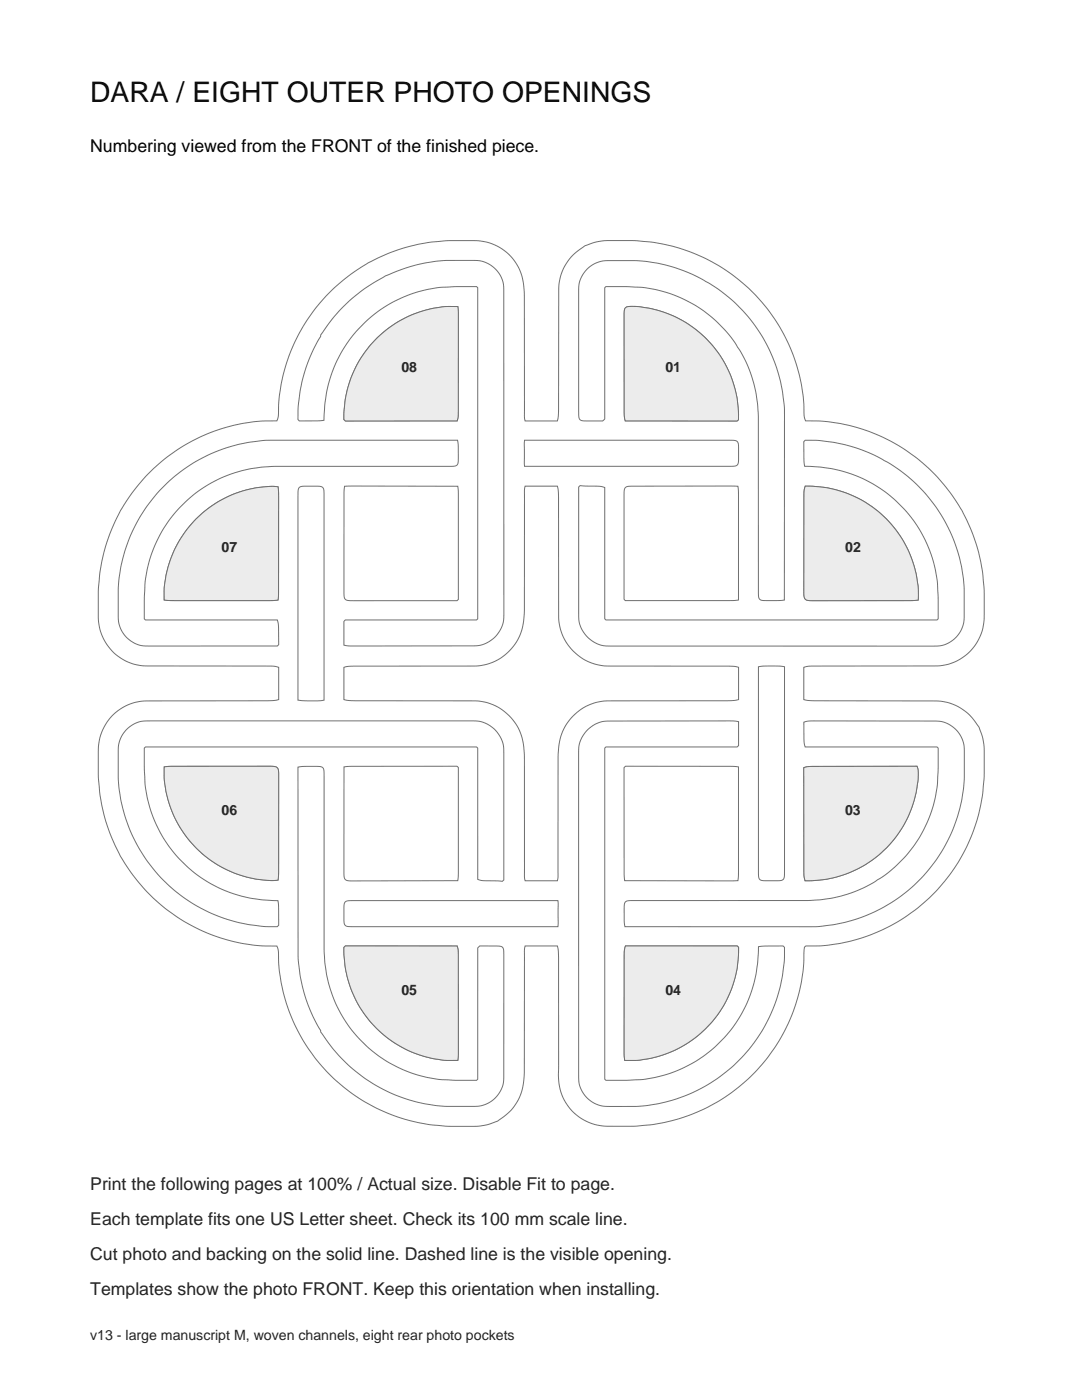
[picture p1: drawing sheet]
<svg xmlns="http://www.w3.org/2000/svg" width="216mm" height="279mm" viewBox="0 0 216 279" stroke-linecap="round" stroke-linejoin="round" font-family="sans-serif">
<g fill="none" stroke="#667373" stroke-width=".2">
<path d="M66.4 57.8a35.1 35.1 0 0 1 23.6-9.8h5.1a10 10 0 0 1 9.5 10.6v24.4l.2 1h6.4l.3-2.3v-24.2a9.9 9.9 0 0 1 10.8-9.5h4.3a35.2 35.2 0 0 1 33.9 35.3l.2 .7h2.2a35.1 35.1 0 0 1 33.5 34.4v5a9.8 9.8 0 0 1-10.1 9.5h-24.2l-1.7 .3v6.4l.2 .1 2.1 .2h23.5a9.9 9.9 0 0 1 10.2 10.7v4.4a35.2 35.2 0 0 1-32.8 33.8h-2.8l-.3 .2v.5a35.1 35.1 0 0 1-17.3 30.4 35.4 35.4 0 0 1-16.4 4.9h-5.8a10 10 0 0 1-9.5-11.3v-22.5l-.2-2-.1-.2h-6.4l-.2 1v24.2a10.3 10.3 0 0 1-5.7 9.9 11.3 11.3 0 0 1-5.1 .9h-4.4a35.2 35.2 0 0 1-33.9-35.3l-.2-.7h-2.2a35.1 35.1 0 0 1-33.5-34.6v-4.8a9.8 9.8 0 0 1 10.1-9.5h23.7l1.9-.2 .3-.1v-6.4l-1.6-.3h-24.9a9.8 9.8 0 0 1-9.5-10.1v-4.8a35.1 35.1 0 0 1 33.3-34h2.4l.2-.7a35.1 35.1 0 0 1 10.9-25.5zM117.2 53.7a5.8 5.8 0 0 1 4.2-1.7h5.2a31.2 31.2 0 0 1 29.9 30.8v37l-3.6 .1a1.38 1.38 0 0 1-1.4-.4l-.2-1.4v-35a26.1 26.1 0 0 0-4.3-14.1l-2-2.8a27.1 27.1 0 0 0-4.3-3.9 26.1 26.1 0 0 0-16.3-5.1h-3.5l-.2 .2v26.2l-.4 .4h-3.7l-.7-.1a1.02 1.02 0 0 1-.4-1.2v-25a5.6 5.6 0 0 1 1.7-4zM68.5 61.2a31 31 0 0 1 20.8-9.2h5.1a5.8 5.8 0 0 1 6.1 5.8v64.1a6.1 6.1 0 0 1-5.9 7h-24.4l-1.6-.1v-4.8l.3-.3h26.2l.2-.2v-66.1l-.2-.2h-3.7a25.9 25.9 0 0 0-18.7 7.3 26.3 26.3 0 0 0-8.1 19.4l-4.9 .1-.2-.3a31.4 31.4 0 0 1 3-13.8l.1-.4a28.3 28.3 0 0 1 5.9-8.3zM75.1 67.6a21.9 21.9 0 0 1 14.4-6.4h1.8l.1 .7v20.3l-.2 1.8h-22.3l-.3-.3a22.1 22.1 0 0 1 6.5-16.1zM124.8 61.4l.2-.1a19.4 19.4 0 0 1 11.6 2.9 22 22 0 0 1 10.8 19.6l-.3 .2h-22.3l-.2-1.6-.1-19.4 .1-1.1zM32.1 97.6l1.4-1.4a31.3 31.3 0 0 1 20.5-8.3h37.3l.2 3.6a1.16 1.16 0 0 1-.7 1.5l-36 .1a26.1 26.1 0 0 0-17.6 6.9 26 26 0 0 0-8.4 20v3.5l.2 .2h26.3l.2 .9 .1 4-.2 .3h-25.5a5.8 5.8 0 0 1-6.3-6.2v-5a31.1 31.1 0 0 1 8.5-20.1zM59.7 97.3l.7-.2 3.1-.1a1.01 1.01 0 0 1 1.2 1.3v41.4l-1.3 .2-3.3-.1-.6-.1v-41.4zM68.8 97h22.5l.2 1.7v20.9l-.3 .3h-20.7l-1.1-.1-.5-.2-.2-.4-.1-.9v-19.6zM104.7 87.9h41.9a.89 .89 0 0 1 .8 1.1v2.6a1.1 1.1 0 0 1-.2 1.1 1.1 1.1 0 0 1-1.1 .4h-41.4zM115.8 96.9l3.8 .1 1.1 .3v26.2l.2 .2h66.1l.2-.2v-3.6a26 26 0 0 0-8.6-20.1 26.2 26.2 0 0 0-18-6.7l-.2-1.2v-3.8l.3-.2a34.3 34.3 0 0 1 7.5 .8 31.3 31.3 0 0 1 24.2 29v5a5.8 5.8 0 0 1-5.8 6.2h-64.8a6.1 6.1 0 0 1-6.3-6.4v-25.3zM124.8 97.3l.4-.2 .8-.1h21.2l.2 1.7v21l-1.7 .2h-20.9l-.3-.3v-20.5l.1-1.3zM160.7 97a22 22 0 0 1 22.5 22.7l-1.6 .2h-19.8a1.15 1.15 0 0 1-1.4-1.5v-19.8z"/>
<path d="M39.1 103.6a21.4 21.4 0 0 1 16.4-6.4l.1 2-.1 20.5-1.6 .2-20.3-.1-.8-.1v-1.8a22.1 22.1 0 0 1 6.3-14.3zM68.6 133.2l2-.3h23.6a10.3 10.3 0 0 0 10.4-10.7v-24.2l.2-1h6.4l.2 2.1 .1 23.5a10.1 10.1 0 0 0 10.2 10.3h23.7l2 .3v6.4l-.3 .1-1.9 .2h-23.4a10.3 10.3 0 0 0-10.4 10.9v24.1l-.2 .9h-6.4l-.2-1v-23.3a10.9 10.9 0 0 0-3.9-9.4 9.8 9.8 0 0 0-6.4-2.2h-23.5l-1.9-.2-.3-.1zM151.3 133.1l2.6-.2 2.6 .2v41.4a1.1 1.1 0 0 1-.3 1.1 1.1 1.1 0 0 1-1.1 .2h-2.6a1.01 1.01 0 0 1-1.2-1.3zM25.3 145.6a5.5 5.5 0 0 1 4.1-1.7h64.9a6.1 6.1 0 0 1 6.2 6.4v25.3l-.3 .3-3.8-.1-1.1-.3v-26.2l-.2-.2h-66.1l-.2 .2v3.5a30.5 30.5 0 0 0 .6 6.3 25.8 25.8 0 0 0 7.7 13.7 26.2 26.2 0 0 0 18.4 6.9l.1 5-.3 .2a27.8 27.8 0 0 1-6.7-.6 31.2 31.2 0 0 1-25-29.2v-4.9a5.9 5.9 0 0 1 1.7-4.6zM32.8 153.1l1.6-.2h19.8a1.1 1.1 0 0 1 1.4 1.3v19.8l-.1 1.6a21.9 21.9 0 0 1-22.7-20.7zM59.5 153.1l3.5-.2a1.36 1.36 0 0 1 1.5 .5l.2 1.3v34.9a25.9 25.9 0 0 0 7.2 17.9 26 26 0 0 0 19.7 8.1h3.5l.2-.2v-26.2l.4-.4h4.1l.5 .3 .2 .4v25a5.8 5.8 0 0 1-6.2 6.3h-5a31.2 31.2 0 0 1-29.8-30.6zM68.6 153.1l1.7-.2h20.9l.3 .3v20.9l-.2 1.7h-21.2a1.19 1.19 0 0 1-1.2-.3 1.19 1.19 0 0 1-.3-1.2zM117.1 145.8a5.9 5.9 0 0 1 4.8-1.9h23.7l1.8 .1v4.8l-.3 .3h-26.2l-.2 .2v66.1l.2 .2h3.5a29.6 29.6 0 0 0 6.4-.6 26.1 26.1 0 0 0 12.2-6.4 25.9 25.9 0 0 0 7.8-14l.4-2.6 .1-3.1 5-.1 .2 .3v1.8a31.4 31.4 0 0 1-8.5 20.2 33.2 33.2 0 0 1-6.7 5.3 30.9 30.9 0 0 1-14.6 4.4h-4.9a5.8 5.8 0 0 1-6.3-5.8v-64.8a5.8 5.8 0 0 1 1.6-4.4zM124.5 153.2l.3-.3h20.9l1.7 .2v21l-.2 1.7h-22.6l-.1-1.7zM160.4 153.2l1.6-.2 21-.1 .1 .3a19.5 19.5 0 0 1-2.6 11.2 22 22 0 0 1-19.9 11.4l-.2-1.6zM160.4 144.1l1.7-.2h24.4a5.8 5.8 0 0 1 5.9 6v5.1a31.3 31.3 0 0 1-30.4 30l-37.3-.1-.2-3.7a1.13 1.13 0 0 1 .3-1.2 1.13 1.13 0 0 1 1.2-.3h34.9a26.1 26.1 0 0 0 18-7 25.7 25.7 0 0 0 4.3-5.2 26.2 26.2 0 0 0 3.5-8.7l.3-2 .2-3v-4.5l-.2-.2h-26.3l-.3-1.2zM68.6 189.1l.3-.3h22.3l.2 1.8v20.3l-.1 .7h-1.8a22.1 22.1 0 0 1-20.9-22.5z"/>
<path d="M68.9 180l.3-.2 .7-.1h41.4v5.2h-41.4a1.1 1.1 0 0 1-1.1-.3 1.1 1.1 0 0 1-.2-1.1v-2.8zM124.8 188.8h22.3l.3 .3a22.1 22.1 0 0 1-20.9 22.5h-1.8l-.1-.7v-20.4z"/>
</g>
<g fill="#e6f0eb" stroke="#667373" stroke-width=".2">
<path d="M124.8 61.4l.2-.1a19.4 19.4 0 0 1 11.6 2.9 22 22 0 0 1 10.8 19.6l-.3 .2h-22.3l-.2-1.6-.1-19.4 .1-1.1z" fill-rule="evenodd"/>
<path d="M160.7 97a22 22 0 0 1 22.5 22.7l-1.6 .2h-19.8a1.15 1.15 0 0 1-1.4-1.5v-19.8z" fill-rule="evenodd"/>
<path d="M160.4 153.2l1.6-.2 21-.1 .1 .3a19.5 19.5 0 0 1-2.6 11.2 22 22 0 0 1-19.9 11.4l-.2-1.6z" fill-rule="evenodd"/>
<path d="M124.8 188.8h22.3l.3 .3a22.1 22.1 0 0 1-20.9 22.5h-1.8l-.1-.7v-20.4z" fill-rule="evenodd"/>
<path d="M68.6 189.1l.3-.3h22.3l.2 1.8v20.3l-.1 .7h-1.8a22.1 22.1 0 0 1-20.9-22.5z" fill-rule="evenodd"/>
<path d="M32.8 153.1l1.6-.2h19.8a1.1 1.1 0 0 1 1.4 1.3v19.8l-.1 1.6a21.9 21.9 0 0 1-22.7-20.7z" fill-rule="evenodd"/>
<path d="M39.1 103.6a21.4 21.4 0 0 1 16.4-6.4l.1 2-.1 20.5-1.6 .2-20.3-.1-.8-.1v-1.8a22.1 22.1 0 0 1 6.3-14.3z" fill-rule="evenodd"/>
<path d="M75.1 67.6a21.9 21.9 0 0 1 14.4-6.4h1.8l.1 .7v20.3l-.2 1.8h-22.3l-.3-.3a22.1 22.1 0 0 1 6.5-16.1z" fill-rule="evenodd"/>
</g>
<text font-size="5.6" x="18" y="20.4">DARA / EIGHT OUTER PHOTO OPENINGS</text>
<text font-size="3.5" x="18" y="30.4">Numbering viewed from the FRONT of the finished piece.</text>
<g font-size="3.5" fill="#1a2621">
<text x="18" y="237.4">Print the following pages at 100% / Actual size. Disable Fit to page.</text>
<text x="18" y="244.4">Each template fits one US Letter sheet. Check its 100 mm scale line.</text>
<text x="18" y="251.4">Cut photo and backing on the solid line. Dashed line is the visible opening.</text>
<text x="18" y="258.4">Templates show the photo FRONT. Keep this orientation when installing.</text>
</g>
<g font-size="2.8" fill="#1a2621">
<text x="80.1" y="74.2">08</text>
<text x="132.8" y="74.2">01</text>
<text x="44.2" y="110.1">07</text>
<text x="168.6" y="110.1">02</text>
<text x="44.2" y="162.7">06</text>
<text x="168.6" y="162.7">03</text>
<text x="80.1" y="198.6">05</text>
<text x="132.8" y="198.6">04</text>
<text x="18" y="267.4">v13 - large manuscript M, woven channels, eight rear photo pockets</text>
</g>
</svg>
